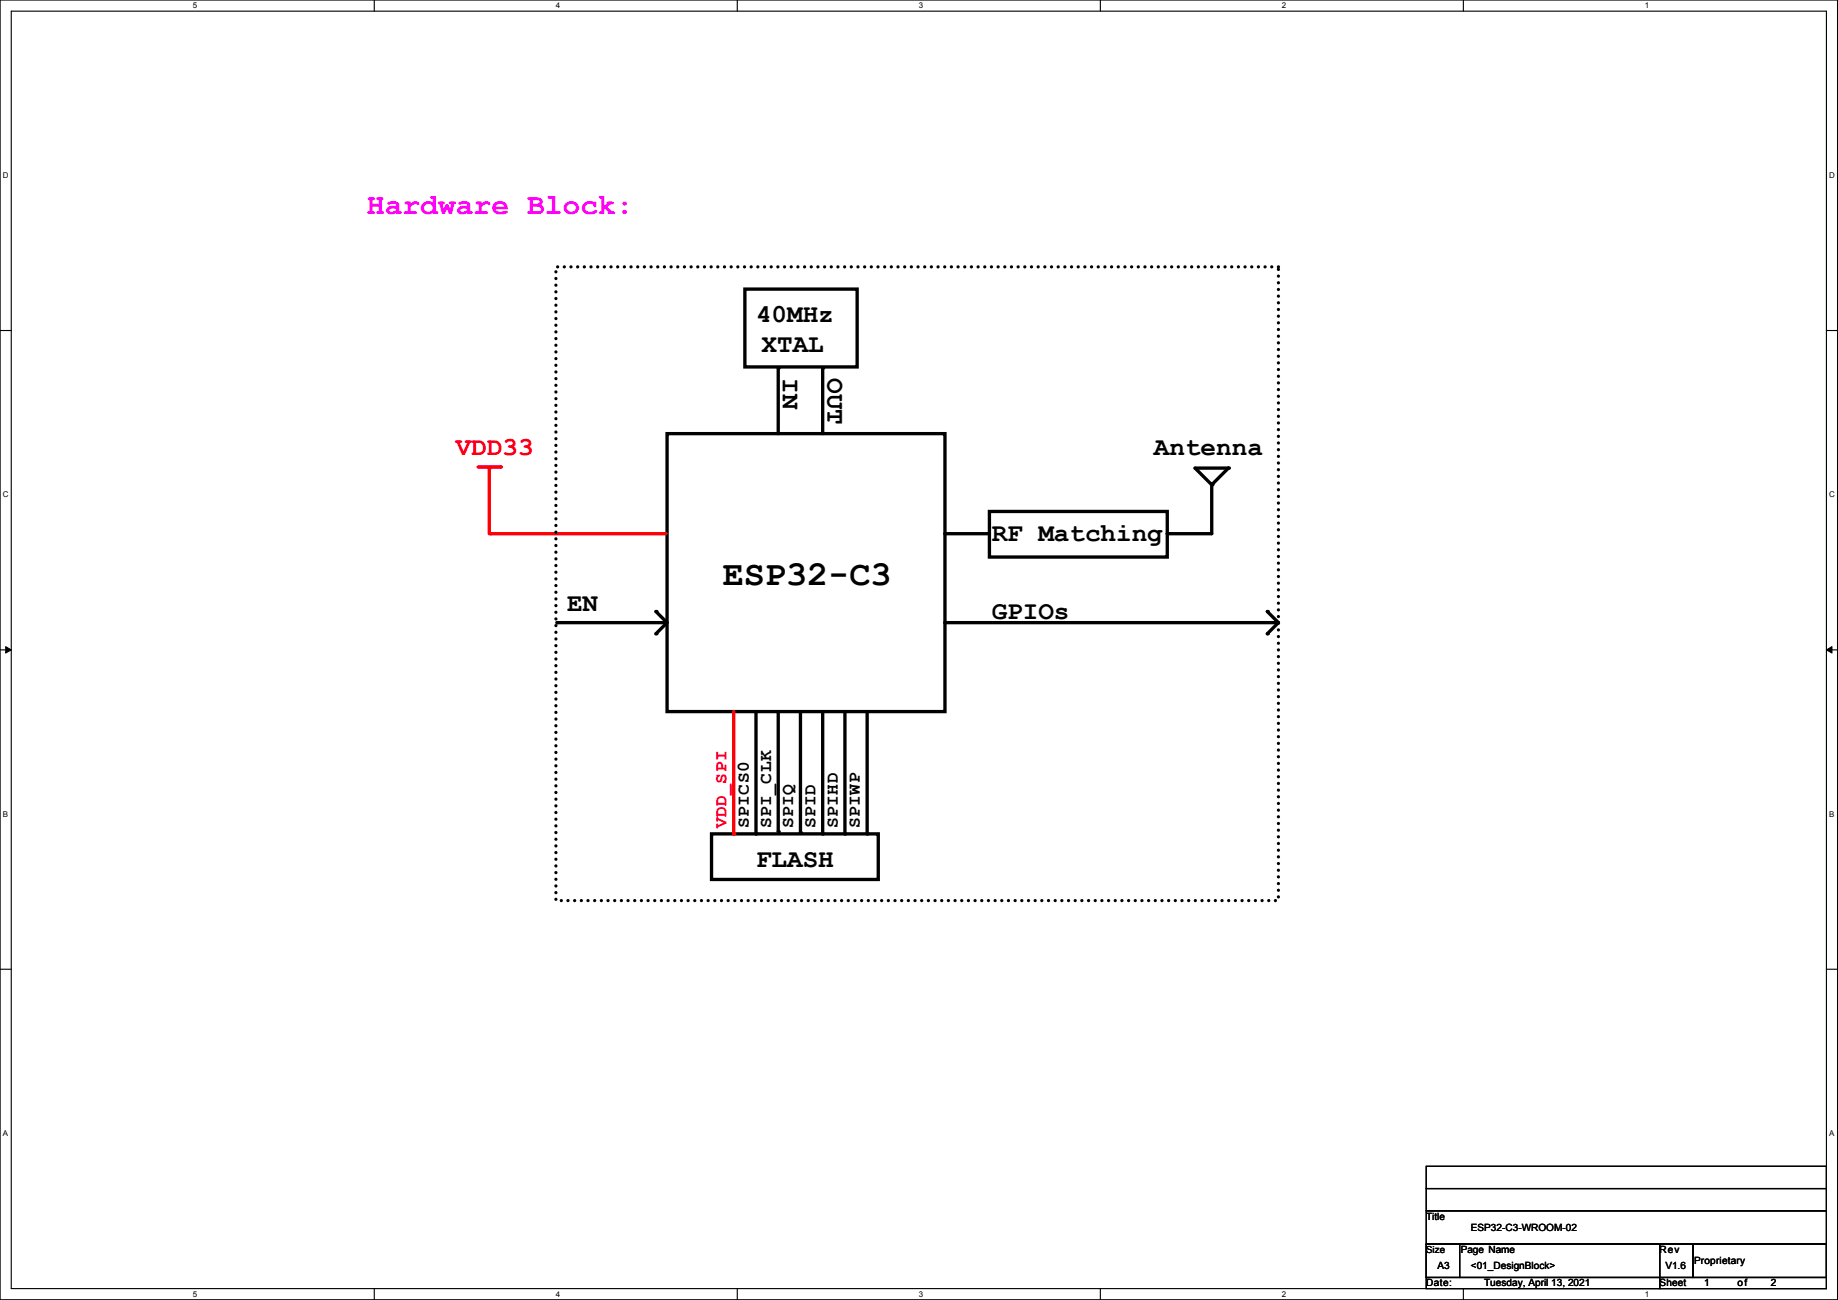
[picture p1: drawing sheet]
<svg xmlns="http://www.w3.org/2000/svg" width="420mm" height="297mm" viewBox="0 0 420 297" stroke-linecap="round" stroke-linejoin="round" font-family="sans-serif">
<path d="M0 0h419.9v296.9h-419.9zM2.6 2.6h414.8v291.8h-414.8z" fill="none" stroke="#000" stroke-width=".25"/>
<g fill="#fff">
<path d="M44 .3h1.1v2h-1.1z"/>
<path d="M44 294.7h1.1v2h-1.1z"/>
</g>
<path d="M85.5 0v2.6M85.5 294.4v2.5" fill="none" stroke="#000" stroke-width=".25"/>
<g fill="#fff">
<path d="M127 .3h1v2h-1z"/>
<path d="M127 294.7h1v2h-1z"/>
</g>
<path d="M168.5 0v2.6M168.5 294.4v2.5" fill="none" stroke="#000" stroke-width=".25"/>
<g fill="#fff">
<path d="M210 .3h1v2h-1z"/>
<path d="M210 294.7h1v2h-1z"/>
</g>
<path d="M251.4 0v2.6M251.4 294.4v2.5" fill="none" stroke="#000" stroke-width=".25"/>
<g fill="#fff">
<path d="M292.9 .3h1v2h-1z"/>
<path d="M292.9 294.7h1v2h-1z"/>
</g>
<path d="M334.4 0v2.6M334.4 294.4v2.5" fill="none" stroke="#000" stroke-width=".25"/>
<g fill="#fff">
<path d="M375.9 .3h1v2h-1z"/>
<path d="M375.9 294.7h1v2h-1z"/>
<path d="M.7 39h1.3v2.1h-1.3z"/>
<path d="M418 39h1.3v2.1h-1.3z"/>
<path d="M.7 112h1.3v2h-1.3z"/>
<path d="M418 112h1.3v2h-1.3z"/>
</g>
<path d="M0 75.5h2.6M417.4 75.5h2.5" fill="none" stroke="#000" stroke-width=".25"/>
<g fill="#fff">
<path d="M.7 185h1.2v2h-1.2z"/>
<path d="M418 185h1.2v2h-1.2z"/>
</g>
<path d="M0 148.5h2.6M417.4 148.5h2.5" fill="none" stroke="#000" stroke-width=".25"/>
<path d="M1.3 147.7l1.3 .8-1.3 .7zM417.4 148.5l1.2-.8v1.5z" fill="#000" stroke="#000" stroke-width=".23"/>
<g fill="#fff">
<path d="M.7 257.9h1.2v2h-1.2z"/>
<path d="M418 257.9h1.2v2h-1.2z"/>
</g>
<path d="M0 221.4h2.6M417.4 221.4h2.5" fill="none" stroke="#000" stroke-width=".25"/>
<path d="M152.4 99.1h63.5v63.5h-63.5zM226.1 116.9h40.6v10.4h-40.6zM273.1 106.9h7.6l-3.8 3.9zM276.9 110.5v11.4h-10.2M215.9 121.9h10.2M162.6 190.5h38.1v10.4h-38.1z" fill="none" stroke="#000" stroke-width=".76"/>
<g fill="#000">
<circle cx="276.9" cy="110.8" r=".38"/>
<circle cx="276.9" cy="110.5" r=".38"/>
<circle cx="280.7" cy="106.9" r=".38"/>
<circle cx="215.9" cy="121.9" r=".38"/>
<circle cx="266.7" cy="121.9" r=".38"/>
</g>
<path d="M109.3 106.7h5" fill="none" stroke="#f00" stroke-width=".76"/>
<circle cx="114.3" cy="106.7" r=".38" fill="#f00"/>
<path d="M111.8 106.9v15" fill="none" stroke="#f00" stroke-width=".76"/>
<circle cx="111.8" cy="106.9" r=".38" fill="#f00"/>
<path d="M112 121.9h40.2" fill="none" stroke="#f00" stroke-width=".76"/>
<circle cx="112" cy="121.9" r=".38" fill="#f00"/>
<g fill="none" stroke="#000" stroke-width=".76">
<path d="M170.2 66.1h25.7v17.7h-25.7zM177.8 84.1v15M188 84.1v15M149.9 139.7l2.5 2.6-2.5 2.5M289.6 139.7l2.5 2.6M127.3 142.3h24.9M215.9 142.3h76.2M292.1 142.3l-2.5 2.5M172.8 162.6v27.9M177.8 162.6v27.4M182.9 162.6v27.7M188 162.6v27.9"/>
<path d="M193.1 162.6v27.9"/>
</g>
<g fill="#000">
<circle cx="177.8" cy="84.1" r=".38"/>
<circle cx="188" cy="84.1" r=".38"/>
<circle cx="149.9" cy="139.7" r=".38"/>
<circle cx="289.6" cy="139.7" r=".38"/>
<circle cx="127.3" cy="142.3" r=".38"/>
<circle cx="149.9" cy="144.8" r=".38"/>
<circle cx="215.9" cy="142.3" r=".38"/>
<circle cx="289.6" cy="144.8" r=".38"/>
<circle cx="172.8" cy="190.5" r=".38"/>
<circle cx="177.8" cy="190" r=".38"/>
<circle cx="182.9" cy="190.3" r=".38"/>
<circle cx="188" cy="190.5" r=".38"/>
<circle cx="193.1" cy="190.5" r=".38"/>
</g>
<path d="M127 61h165.1v144.8h-165.1z" fill="none" stroke="#000" stroke-width=".76" stroke-dasharray="0 1.5"/>
<path d="M167.7 162.6v27.9" fill="none" stroke="#f00" stroke-width=".76"/>
<circle cx="167.7" cy="190.5" r=".38" fill="#f00"/>
<path d="M198.2 162.6v27.9" fill="none" stroke="#000" stroke-width=".76"/>
<circle cx="198.2" cy="190.5" r=".38" fill="#000"/>
<path d="M325.9 271.5h91.5v5.1h-91.5zM325.9 276.6h91.5v7.6h-91.5zM325.9 266.5h91.5v5h-91.5zM325.9 284.2h7.6v7.7h-7.6zM325.9 291.9h53.4v2.5h-53.4zM325.9 284.2h91.5v7.7h-91.5zM333.5 284.2h45.8v7.7h-45.8zM379.3 284.2h7.6v7.7h-7.6zM379.3 291.9h38.1v2.5h-38.1zM386.9 284.2h30.5v7.7h-30.5z" fill="none" stroke="#000" stroke-width=".25"/>
<text font-size="8" x="165.1" y="133.7">ESP32-C3</text>
<text font-size="6.8" fill="#f0f" x="83.9" y="48.8">Hardware Block:</text>
<g font-size="5.9">
<text x="172.8" y="73.5">40MHz</text>
<text x="174" y="80.4">XTAL</text>
<text x="178.9" y="86.4" transform="rotate(90 178.9 86.4)">IN</text>
<text x="189.1" y="86.4" transform="rotate(90 189.1 86.4)">OUT</text>
<text x="263.7" y="104">Antenna</text>
<text x="226.6" y="123.6">RF Matching</text>
<text x="129.6" y="139.6">EN</text>
<text x="226.6" y="141.3">GPIOs</text>
<text x="172.8" y="198">FLASH</text>
</g>
<text font-size="5.9" fill="#f00" x="104.2" y="104">VDD33</text>
<text font-size="4.1" fill="#f00" x="166" y="189.2" transform="rotate(-90 166 189.2)">VDD_SPI</text>
<g font-size="4.1">
<text x="171.1" y="189.2" transform="rotate(-90 171.1 189.2)">SPICS0</text>
<text x="176.2" y="189.2" transform="rotate(-90 176.2 189.2)">SPI_CLK</text>
<text x="181.3" y="189.2" transform="rotate(-90 181.3 189.2)">SPIQ</text>
<text x="186.4" y="189.2" transform="rotate(-90 186.4 189.2)">SPID</text>
<text x="191.4" y="189.2" transform="rotate(-90 191.4 189.2)">SPIHD</text>
<text x="196.5" y="189.2" transform="rotate(-90 196.5 189.2)">SPIWP</text>
</g>
<g font-size="2.3">
<text x="325.9" y="278.7">Title</text>
<text x="336.1" y="281.2">ESP32-C3-WROOM-02</text>
<text x="333.8" y="286.3">Page Name</text>
<text x="379.2" y="286.3">Rev</text>
<text x="325.9" y="293.9">Date:</text>
<text x="328.5" y="289.8">A3</text>
<text x="336.1" y="289.8">&lt;01_DesignBlock&gt;</text>
<text x="339.1" y="293.9">Tuesday, April 13, 2021</text>
<text x="379.2" y="293.9">Sheet</text>
<text x="380.5" y="289.8">V1.6</text>
<text x="387.1" y="288.8">Proprietary</text>
<text x="389.4" y="293.9">1</text>
<text x="397" y="293.9">of</text>
<text x="404.7" y="293.9">2</text>
</g>
<text font-size="2.2" x="325.9" y="286.2">Size</text>
<g font-size="1.8">
<text x="44" y="1.9">5</text>
<text x="127" y="1.9">4</text>
<text x="210" y="1.9">3</text>
<text x="292.9" y="1.9">2</text>
<text x="375.9" y="1.9">1</text>
<text x=".7" y="40.7">D</text>
<text x="418" y="40.7">D</text>
<text x=".7" y="113.6">C</text>
<text x="418" y="113.6">C</text>
<text x=".7" y="186.6">B</text>
<text x="418" y="186.6">B</text>
<text x=".7" y="259.6">A</text>
<text x="418" y="259.6">A</text>
<text x="44" y="296.3">5</text>
<text x="127" y="296.3">4</text>
<text x="210" y="296.3">3</text>
<text x="292.9" y="296.3">2</text>
<text x="375.9" y="296.3">1</text>
</g>
</svg>
